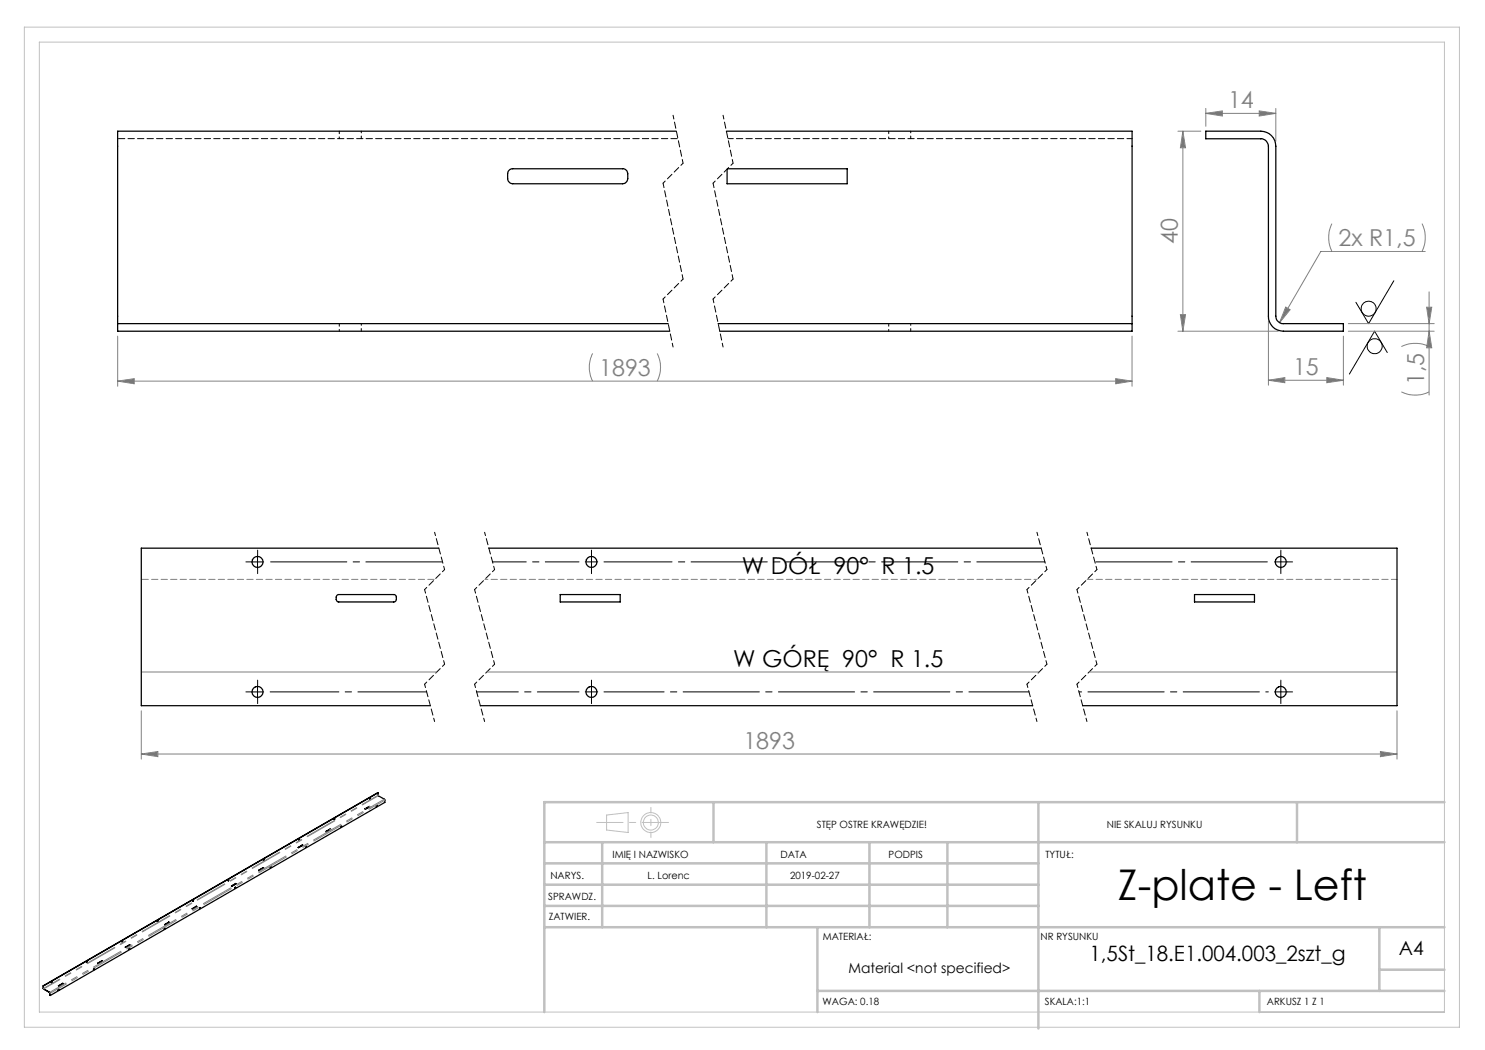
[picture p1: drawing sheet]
<svg xmlns="http://www.w3.org/2000/svg" width="297mm" height="210mm" viewBox="0 0 297 210" stroke-linecap="round" stroke-linejoin="round" font-family="sans-serif">
<g fill="none" stroke="#000" stroke-width=".2">
<path d="M278.8 56.2l-5.1 8.5-2.5-4.2M277.5 70.5l-2.6-4.3-5 8.6M50.3 112.4h2.4M51.5 111.2v2.5M50.3 138.4h2.4M51.5 137.2v2.5"/>
<circle cx="273.7" cy="61.7" r="1.5"/>
<circle cx="274.9" cy="69.2" r="1.51"/>
</g>
<g fill="none" stroke="#c0c0c0" stroke-width=".2">
<path d="M4.9 5.4h287v200h-287zM7.9 8.4h281v194h-281zM121.3 163l4.3-.5v4l-4.3-.5z"/>
<circle cx="130.2" cy="164.5" r="2"/>
<circle cx="130.2" cy="164.5" r="1.49"/>
</g>
<g fill="none" stroke="#808080" stroke-width=".2">
<path d="M235.6 26.2h4.6M236.6 26.2l.5 3.4h-1zM236.6 26.2v40M241.2 22.7l3.3-.5v1zM241.2 21.7v3.6M241.2 22.7h14M251.8 22.2l3.4 .5-3.4 .5zM255.2 21.7v6.5M266.4 44.7a6.4 6.4 0 0 0 0 5.6M284.4 44.7a6.4 6.4 0 0 1 0 5.6M285 50.3h-20.8l-8.3 14.2M285.8 58.4v20.6"/>
<path d="M23.5 67.2v10M23.5 76.2h202.9M23.5 76.2l3.3-.5v1.1zM118.5 70.7a6.1 6.1 0 0 0 0 5.5M131.4 70.7a6.1 6.1 0 0 1 0 5.5M223.1 75.7l3.3 .5-3.3 .6zM226.4 67.2v10M235.6 66.2h20.1M236.1 62.9h1l-.5 3.3zM253.7 76.1l3.3-.6v1zM253.7 64.2v12.8M253.7 76.1h15"/>
<path d="M257.1 61.4l.9 .5-2.1 2.6zM265.4 75.5l3.3 .6-3.3 .4zM268.7 67.2v9.8M269.7 66.2h17.1M269.7 64.7h17.1M280.3 78.4a6.4 6.4 0 0 0 5.5 0M280.3 69.3a6.4 6.4 0 0 1 5.5 0M285.3 61.4h1l-.5 3.3zM285.8 66.2l.5 3.4h-1zM28.3 134.4h59M97.4 134.4h110.4M217.8 134.4h61.6"/>
<path d="M28.3 150.8l3.3-.5v1zM28.3 142.2v9.6M28.3 150.8h251.1M276.1 150.3l3.3 .5-3.3 .5zM279.4 142.2v9.6"/>
</g>
<g fill="none" stroke="#000" stroke-width=".2" stroke-dasharray="15.2 1.3 1.3 1.3">
<path d="M50.3 112.4h-1.1M51.5 111.1v-1.1M51.5 113.6v1.1M118.3 112.4v-1.3M118.3 112.4h-1.3M118.3 112.4v1.2M118.3 112.4h1.2M118.3 111.1v-1.1M118.3 113.6v1.1M256.2 112.4v-1.3M256.2 112.4h-1.3M256.2 112.4v1.2"/>
<path d="M256.2 112.4h1.2M256.2 111.1v-1.1M256.2 113.6v1.1M257.4 112.4h1.1M50.3 138.4h-1.1M51.5 137.1v-1.1M51.5 139.6v1.1M118.3 138.4v-1.3M118.3 138.4h-1.3M118.3 138.4v1.2M118.3 138.4h1.2M118.3 137.1v-1.1"/>
<path d="M118.3 139.6v1.1M256.2 138.4v-1.3M256.2 138.4h-1.3M256.2 138.4v1.2M256.2 138.4h1.2M256.2 137.1v-1.1M256.2 139.6v1.1M257.4 138.4h1.1"/>
</g>
<path d="M54 138.4h31.3" fill="none" stroke="#000" stroke-width=".2" stroke-dasharray="15.2 1.3 1.3 1.3" stroke-dashoffset="1.5"/>
<path d="M95.3 138.4h20.5" fill="none" stroke="#000" stroke-width=".2" stroke-dasharray="15.2 1.3 1.3 1.3" stroke-dashoffset="6.9"/>
<path d="M120.8 138.4h85" fill="none" stroke="#000" stroke-width=".2" stroke-dasharray="15.2 1.3 1.3 1.3" stroke-dashoffset="3.2"/>
<path d="M215.8 138.4h37.9" fill="none" stroke="#000" stroke-width=".2" stroke-dasharray="15.2 1.3 1.3 1.3" stroke-dashoffset="-1.8"/>
<path d="M54 112.4h34.5" fill="none" stroke="#000" stroke-width=".2" stroke-dasharray="15.2 1.3 1.3 1.3" stroke-dashoffset="-.1"/>
<path d="M98.5 112.4h17.3" fill="none" stroke="#000" stroke-width=".2" stroke-dasharray="15.2 1.3 1.3 1.3" stroke-dashoffset="8.5"/>
<path d="M120.8 112.4h88.2" fill="none" stroke="#000" stroke-width=".2" stroke-dasharray="15.2 1.3 1.3 1.3" stroke-dashoffset="1.6"/>
<path d="M219 112.4h34.7" fill="none" stroke="#000" stroke-width=".2" stroke-dasharray="15.2 1.3 1.3 1.3" stroke-dashoffset="-.2"/>
<path d="M86.9 106.5l2 7.4M96.9 106.5l2 7.4M207.4 106.5l2 7.4M217.4 106.5l2 7.4M84.9 136.8l2 7.5M94.9 136.8l2 7.5M205.4 136.8l2 7.5M215.4 136.8l2 7.5" fill="none" stroke="#000" stroke-width=".2" stroke-dasharray="1.3 .6" stroke-dashoffset=".6"/>
<path d="M136.6 32.6l-4 4M146.6 32.6l-4 4M136.6 55.8l-4 4M146.6 55.8l-4 4M88.9 113.9l-4 4M98.9 113.9l-4 4M209.4 113.9l-4 4M219.4 113.9l-4 4M88.9 132.8l-4 4M98.9 132.8l-4 4M209.4 132.8l-4 4M219.4 132.8l-4 4" fill="none" stroke="#000" stroke-width=".2" stroke-dasharray="1.3 .6" stroke-dashoffset=".7"/>
<path d="M134.6 23l2 9.6M144.6 23l2 9.6M132.6 59.8l2 9.6M142.6 59.8l2 9.6M84.9 117.9l4 14.9M94.9 117.9l4 14.9M205.4 117.9l4 14.9M215.4 117.9l4 14.9" fill="none" stroke="#000" stroke-width=".2" stroke-dasharray="1.3 .6" stroke-dashoffset=".5"/>
<path d="M132.6 36.6l4 19.2M142.6 36.6l4 19.2" fill="none" stroke="#000" stroke-width=".2" stroke-dasharray="1.3 .6" stroke-dashoffset=".4"/>
<path d="M87 115.9h-58.7" fill="none" stroke="#808080" stroke-width=".2" stroke-dasharray="1.3 .6" stroke-dashoffset="-.1"/>
<path d="M207.4 115.9h-110.4" fill="none" stroke="#808080" stroke-width=".2" stroke-dasharray="1.3 .6" stroke-dashoffset=".6"/>
<path d="M279.4 115.9h-62" fill="none" stroke="#808080" stroke-width=".2" stroke-dasharray="1.3 .6" stroke-dashoffset=".1"/>
<path d="M133.7 164.5h-14.4" fill="none" stroke="#c0c0c0" stroke-width=".2" stroke-dasharray="15.2 1.3 1.3 1.3" stroke-dashoffset="10"/>
<path d="M130.2 161.5v6" fill="none" stroke="#c0c0c0" stroke-width=".2" stroke-dasharray="15.2 1.3 1.3 1.3" stroke-dashoffset="14.1"/>
<g fill="none" stroke="#c0c0c0" stroke-width=".5">
<path d="M108.9 176.9h98.8M108.9 172.7h98.8M108.9 168.4h180M120.4 168.4v17M142.7 160.4v8M153.3 168.4v17M173.9 168.4v17M189.5 168.4v17M207.7 160.4v45.3M259.4 160.4v8M288.9 160.4h-180v42M108.9 181.2h98.8"/>
<path d="M108.9 185.4h180M163.5 198.2h125.4M163.5 185.4v17M251.9 198.2v4.2M275.9 185.4v12.8M275.9 193.9h13"/>
</g>
<g fill="#808080">
<path d="M28.3 150.8l3.3-.5v1zM276.1 150.3l3.3 .5-3.3 .5zM257.1 61.4l-1.2 3.1 2.1-2.6z"/>
<path d="M23.5 76.2l3.3-.5v1.1zM223.1 75.7l3.3 .5-3.3 .6z"/>
<path d="M253.7 76.1l3.3-.6v1zM265.4 75.5l3.3 .6-3.3 .4z"/>
<path d="M285.8 66.2l.5 3.4h-1zM285.3 61.4h1l-.5 3.3z"/>
<path d="M236.6 26.2l.5 3.4h-1zM236.1 62.9h1l-.5 3.3z"/>
<path d="M241.2 22.7l3.3-.5v1zM251.8 22.2l3.4 .5-3.4 .5z"/>
</g>
<g fill="none" stroke="#000" stroke-width=".25">
<path d="M101.8 34l.5-.2h22.2a1.02 1.02 0 0 1 1.1 .9v1a1.09 1.09 0 0 1-1.1 1.1h-21.9a1.09 1.09 0 0 1-1.1-1.1l.1-1.3zM135.3 26.2h-111.8v38.5M145.3 26.2h81.1v38.5M145.5 33.8h23.9v3h-24v-3M241.2 26.2h11a3 3 0 0 1 3 3v34a1.51 1.51 0 0 0 1.5 1.5h12v1.5h-12a2.95 2.95 0 0 1-3-3v-34a1.51 1.51 0 0 0-1.5-1.4h-11zM23.5 64.7v1.5h110.4M23.5 64.7h110.1M143.6 64.7h82.8M226.4 64.7v1.5h-82.5M67.5 119l11.3-.1 .4 .3 .1 .7-.1 .3-.4 .2h-11.1l-.4-.2-.1-.3v-.5zM87.7 109.6h-59.4v31.5h57.7M97.8 109.6h110.4"/>
<path d="M112 118.9h12v1.5h-12zM218.2 109.6h61.2v31.5h-62.9M238.9 118.9h12v1.5h-12zM74 159.7l-.1 .1M75.6 158.6v.5l1.4 .8v.6l-66.9 38.6M75.6 158.6l-66.9 38.6M75.6 158.6l-67 38.6M96.1 141.1h110.4M45.6 176h.2l-.1 .2zM45.7 176l-.1 .1M46.3 177.2l.8-.5 .1 .1-.8 .5zM47 177.5l.1-.1v.2z"/>
<path d="M47.1 177.4l-.1 .2M47.1 176.7v.1M47.1 176.8l-.8 .4M47.1 176.8h.1M51.8 174l.8-.5 .1 .1-.8 .5zM52.6 173.5v.1M52.6 173.6l-.8 .5M52.6 173.6h.1M52.8 171.9l-.1 .1M54.1 173.3v.3zM54.2 173.3l-.2 .2M59.6 169.5l1-.5z"/>
<path d="M59.9 167.8l-.1 .2M60.5 169h.1M60.5 169l-.8 .5M60.5 169v.1M61.2 169.3l-.1 .1M65.2 166.3l.9-.4-.8 .5zM66 165.9h.1M66 165.9l-.8 .4M66.9 163.7l.1 .1-.1 .1zM66.9 163.7l-.1 .2M68.2 165.2h.1v.2zM68.3 165.2l-.1 .1"/>
<path d="M73 161.7l.9-.4-.8 .5zM73.9 161.4l-.8 .4M75.3 161.1h.1l-.1 .2zM75.4 161.1l-.2 .2M8.6 197.2l.1 .6 1.2 .7 .2 .6M8.6 197.2h.1M8.7 197.2v.6l1.2 .7 .2 .6M10.3 196.5l.1-.1v.2zM10.3 196.4v.2M11.7 197.2l.9-.5h.1l-.9 .5zM11.7 197.8l-.1 .2M12.6 196.7h.1"/>
<path d="M12.6 196.7l-.9 .5M12.6 196.7v.1M17.4 192.3l.1 .1-.1 .1zM17.4 192.3l-.1 .2M18.7 193.8h.1v.1zM18.8 193.8l-.1 .1M19.5 192.6l.9-.5 .1 .1zM20.4 192.1v.1M20.4 192.2l-.8 .5M20.4 192.2h.1M24.5 188.2l-.1 .2M25 189.4l1-.4-.8 .5z"/>
<path d="M25.8 189.7h.1l-.1 .2zM25.9 189.7l-.1 .2M25.9 189h.1M25.9 189l-.8 .5M31.6 184.1l-.1 .2M32.9 185.6l-.1 .2M32.9 184.9l.9-.5 .1 .1-.9 .5zM33.8 184.4v.1M33.8 184.5l-.9 .5M33.8 184.5h.1M38.6 180v.2M39.3 181.2l-.9 .5 .1 .1"/>
<path d="M39.3 181.2l.1 .1M39.3 181.2v.1M39.3 181.3l-.8 .5M39.3 181.3h.1M39.4 181.3l-.9 .5M40 181.5l-.1 .2"/>
<circle cx="51.5" cy="112.4" r="1.1"/>
<circle cx="118.3" cy="112.4" r="1.1"/>
<circle cx="256.2" cy="112.4" r="1.1"/>
<circle cx="51.5" cy="138.4" r="1.1"/>
<circle cx="118.3" cy="138.4" r="1.1"/>
<circle cx="256.1" cy="138.4" r="1.1"/>
<circle cx="74" cy="159.7" r=".1"/>
<circle cx="52.8" cy="172" r=".11"/>
<circle cx="59.9" cy="167.9" r=".1"/>
<circle cx="61.2" cy="169.4" r=".1"/>
<circle cx="11.7" cy="198" r=".1"/>
<circle cx="24.5" cy="188.3" r=".1"/>
<circle cx="31.6" cy="184.2" r=".1"/>
<circle cx="32.9" cy="185.7" r=".09"/>
<circle cx="38.6" cy="180.1" r=".1"/>
<circle cx="40" cy="181.6" r=".09"/>
</g>
<path d="M65.2 166.3h.1M66 165.9v-.1M66.1 165.8v.1M66.1 165.9v-.1M73.1 161.7v.1M73.8 161.3h.1M73.9 161.3h.1M8.7 197.7v-.1M8.8 197.8h.1M10 198.5h.1M10 198.6h.1" fill="none" stroke="#808080" stroke-width=".2" stroke-dasharray="6.3 1.3 1.3 1.3 1.3 1.3"/>
<path d="M75.6 159l-66.9 38.7M77 160l-66.9 38.6M8.8 197.8l66.9-38.7M10 198.5l66.9-38.7" fill="none" stroke="#808080" stroke-width=".2" stroke-dasharray="6.3 1.3 1.3 1.3 1.3 1.3" stroke-dashoffset="2.6"/>
<path d="M145.6 27.7h80.8" fill="none" stroke="#000" stroke-width=".2" stroke-dasharray="1.3 .6" stroke-dashoffset=".2"/>
<path d="M67.9 26.2v1.5M72.3 27.7v-1.5M177.7 26.2v1.5M182.1 27.7v-1.5M67.9 64.7v1.5M72.3 66.2v-1.5M177.7 64.7v1.5M182.1 66.2v-1.5" fill="none" stroke="#000" stroke-width=".2" stroke-dasharray="1.3 .6" stroke-dashoffset=".8"/>
<path d="M23.6 27.7h112" fill="none" stroke="#000" stroke-width=".2" stroke-dasharray="1.3 .6" stroke-dashoffset="-.1"/>
<text font-size="8.5" x="223.6" y="179.9">Z-plate - Left</text>
<g font-size="4.7" fill="#808080">
<text x="245.6" y="21.7">14</text>
<text x="235.6" y="48.8" transform="rotate(-90 235.6 48.8)">40</text>
<text x="267.7" y="49.3">2x R1,5</text>
<text x="119.8" y="75.2">1893</text>
<text x="258.6" y="75">15</text>
<text x="284.8" y="77.1" transform="rotate(-90 284.8 77.1)">1,5</text>
<text x="148.7" y="149.8">1893</text>
</g>
<g font-size="4.7">
<text x="148.4" y="114.9">W DÓŁ 90° R 1.5</text>
<text x="146.6" y="133.4">W GÓRĘ 90° R 1.5</text>
</g>
<text font-size="4.2" x="217.9" y="192.2">1,5St_18.E1.004.003_2szt_g</text>
<text font-size="3.9" x="279.8" y="190.9">A4</text>
<text font-size="2.8" x="169.7" y="194.6">Material &lt;not specified&gt;</text>
<g font-size="2">
<text x="163.4" y="165.5">STĘP OSTRE KRAWĘDZIE!</text>
<text x="221.4" y="165.6">NIE SKALUJ RYSUNKU</text>
<text x="122.5" y="171.6">IMIĘ I NAZWISKO</text>
<text x="156.1" y="171.6">DATA</text>
<text x="177.7" y="171.6">PODPIS</text>
<text x="209.1" y="171.6">TYTUŁ:</text>
<text x="110.1" y="175.8">NARYS.</text>
<text x="129.5" y="175.8">L. Lorenc</text>
<text x="158" y="175.7">2019-02-27</text>
<text x="109.6" y="180">SPRAWDZ.</text>
<text x="109.7" y="184.1">ZATWIER.</text>
<text x="164.5" y="187.9">MATERIAŁ:</text>
<text x="208.1" y="188.1">NR RYSUNKU</text>
<text x="164.5" y="201">WAGA: 0.18</text>
<text x="209" y="201">SKALA:1:1</text>
<text x="253.4" y="201">ARKUSZ 1 Z 1</text>
</g>
</svg>
